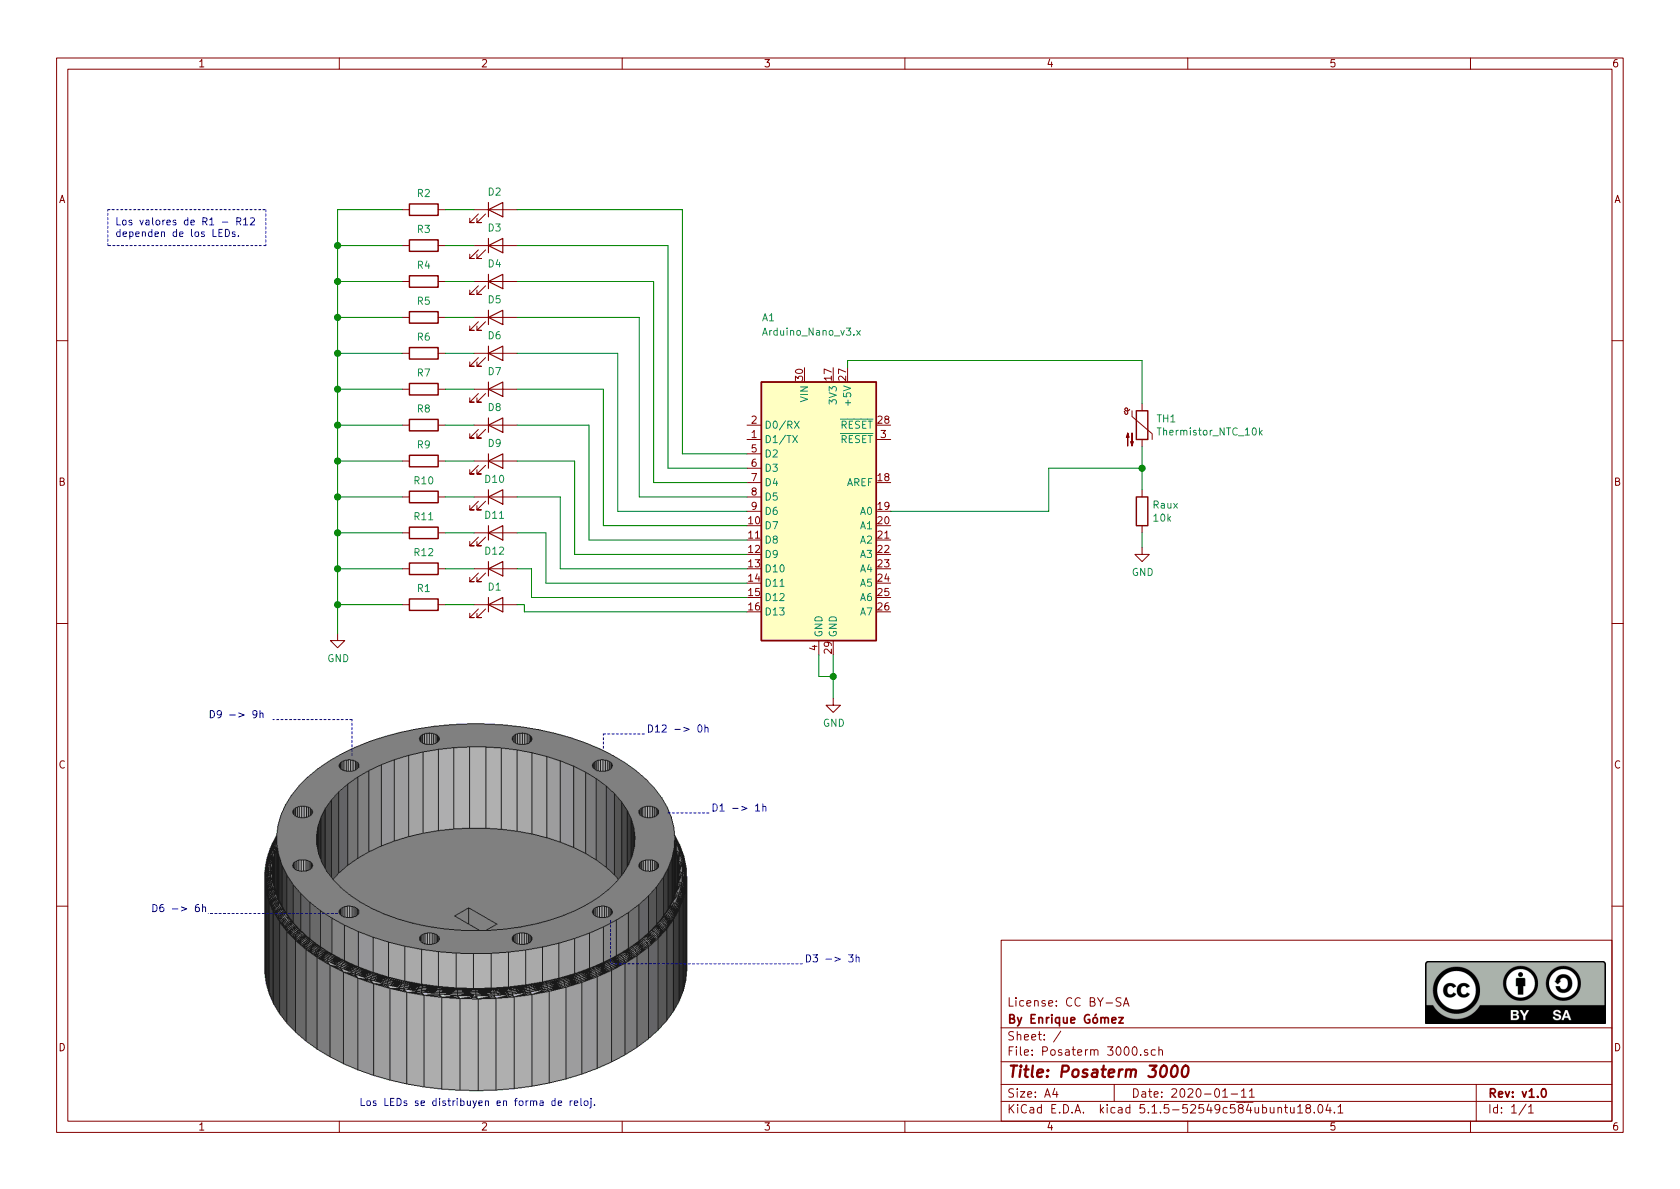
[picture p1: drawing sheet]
EESchema Schematic File Version 4
EELAYER 30 0
EELAYER END
$Descr A4 11693 8268
encoding utf-8
Sheet 1 1
Title "Posaterm 3000"
Date "2020-01-11"
Rev "v1.0"
Comp "By Enrique Gómez"
Comment1 "License: CC BY-SA"
Comment2 ""
Comment3 ""
Comment4 ""
$EndDescr
$Comp
L MCU_Module:Arduino_Nano_v3.x A1
U 1 1
P 5700 3550
F 0 "A1" H 5350 4900 50  0000 C CNN
F 1 "Arduino_Nano_v3.x" H 5650 4800 50  0000 C CNN
F 2 "Module:Arduino_Nano" H 5700 3550 50  0001 C CIN
F 3 "http://www.mouser.com/pdfdocs/Gravitech_Arduino_Nano3_0.pdf" H 5700 3550 50  0001 C CNN
	1    5700 3550
	1    0    0    -1  
$EndComp
$Comp
L Device:Thermistor_NTC TH1
U 1 1
P 7950 2950
F 0 "TH1" H 8048 2996 50  0000 L CNN
F 1 "Thermistor_NTC_10k" H 8048 2905 50  0000 L CNN
F 2 "" H 7950 3000 50  0001 C CNN
F 3 "~" H 7950 3000 50  0001 C CNN
	1    7950 2950
	1    0    0    -1  
$EndComp
$Comp
L Device:R Raux
U 1 1
P 7950 3550
F 0 "Raux" H 8020 3596 50  0000 L CNN
F 1 "10k" H 8020 3505 50  0000 L CNN
F 2 "" V 7880 3550 50  0001 C CNN
F 3 "~" H 7950 3550 50  0001 C CNN
	1    7950 3550
	1    0    0    -1  
$EndComp
Wire Wire Line
	5900 2550 5900 2500
Wire Wire Line
	5900 2500 7950 2500
Wire Wire Line
	7950 2500 7950 2800
Wire Wire Line
	7950 3100 7950 3250
$Comp
L power:GND #PWR?
U 1 1
P 7950 3800
F 0 "#PWR?" H 7950 3550 50  0001 C CNN
F 1 "GND" H 7955 3627 50  0000 C CNN
F 2 "" H 7950 3800 50  0001 C CNN
F 3 "" H 7950 3800 50  0001 C CNN
	1    7950 3800
	1    0    0    -1  
$EndComp
Wire Wire Line
	7950 3800 7950 3700
Wire Wire Line
	6200 3550 7300 3550
Wire Wire Line
	7300 3550 7300 3250
Wire Wire Line
	7300 3250 7950 3250
Connection ~ 7950 3250
Wire Wire Line
	7950 3250 7950 3400
$Comp
L Device:LED D1
U 1 1
P 3450 4200
F 0 "D1" H 3443 4325 50  0000 C CNN
F 1 "LED" H 3443 4325 50  0001 C CNN
F 2 "" H 3450 4200 50  0001 C CNN
F 3 "~" H 3450 4200 50  0001 C CNN
	1    3450 4200
	1    0    0    -1  
$EndComp
$Comp
L Device:LED D12
U 1 1
P 3450 3950
F 0 "D12" H 3443 4075 50  0000 C CNN
F 1 "LED" H 3443 4075 50  0001 C CNN
F 2 "" H 3450 3950 50  0001 C CNN
F 3 "~" H 3450 3950 50  0001 C CNN
	1    3450 3950
	1    0    0    -1  
$EndComp
$Comp
L Device:LED D11
U 1 1
P 3450 3700
F 0 "D11" H 3443 3825 50  0000 C CNN
F 1 "LED" H 3443 3825 50  0001 C CNN
F 2 "" H 3450 3700 50  0001 C CNN
F 3 "~" H 3450 3700 50  0001 C CNN
	1    3450 3700
	1    0    0    -1  
$EndComp
$Comp
L Device:LED D10
U 1 1
P 3450 3450
F 0 "D10" H 3443 3575 50  0000 C CNN
F 1 "LED" H 3443 3575 50  0001 C CNN
F 2 "" H 3450 3450 50  0001 C CNN
F 3 "~" H 3450 3450 50  0001 C CNN
	1    3450 3450
	1    0    0    -1  
$EndComp
$Comp
L Device:LED D9
U 1 1
P 3450 3200
F 0 "D9" H 3443 3325 50  0000 C CNN
F 1 "LED" H 3443 3325 50  0001 C CNN
F 2 "" H 3450 3200 50  0001 C CNN
F 3 "~" H 3450 3200 50  0001 C CNN
	1    3450 3200
	1    0    0    -1  
$EndComp
$Comp
L Device:LED D8
U 1 1
P 3450 2950
F 0 "D8" H 3443 3075 50  0000 C CNN
F 1 "LED" H 3443 3075 50  0001 C CNN
F 2 "" H 3450 2950 50  0001 C CNN
F 3 "~" H 3450 2950 50  0001 C CNN
	1    3450 2950
	1    0    0    -1  
$EndComp
$Comp
L Device:LED D7
U 1 1
P 3450 2700
F 0 "D7" H 3443 2825 50  0000 C CNN
F 1 "LED" H 3443 2825 50  0001 C CNN
F 2 "" H 3450 2700 50  0001 C CNN
F 3 "~" H 3450 2700 50  0001 C CNN
	1    3450 2700
	1    0    0    -1  
$EndComp
$Comp
L Device:LED D6
U 1 1
P 3450 2450
F 0 "D6" H 3443 2575 50  0000 C CNN
F 1 "LED" H 3443 2575 50  0001 C CNN
F 2 "" H 3450 2450 50  0001 C CNN
F 3 "~" H 3450 2450 50  0001 C CNN
	1    3450 2450
	1    0    0    -1  
$EndComp
$Comp
L Device:LED D5
U 1 1
P 3450 2200
F 0 "D5" H 3443 2325 50  0000 C CNN
F 1 "LED" H 3443 2325 50  0001 C CNN
F 2 "" H 3450 2200 50  0001 C CNN
F 3 "~" H 3450 2200 50  0001 C CNN
	1    3450 2200
	1    0    0    -1  
$EndComp
$Comp
L Device:LED D4
U 1 1
P 3450 1950
F 0 "D4" H 3443 2075 50  0000 C CNN
F 1 "LED" H 3443 2075 50  0001 C CNN
F 2 "" H 3450 1950 50  0001 C CNN
F 3 "~" H 3450 1950 50  0001 C CNN
	1    3450 1950
	1    0    0    -1  
$EndComp
$Comp
L Device:LED D3
U 1 1
P 3450 1700
F 0 "D3" H 3443 1825 50  0000 C CNN
F 1 "LED" H 3443 1825 50  0001 C CNN
F 2 "" H 3450 1700 50  0001 C CNN
F 3 "~" H 3450 1700 50  0001 C CNN
	1    3450 1700
	1    0    0    -1  
$EndComp
$Comp
L Device:LED D2
U 1 1
P 3450 1450
F 0 "D2" H 3443 1575 50  0000 C CNN
F 1 "LED" H 3443 1575 50  0001 C CNN
F 2 "" H 3450 1450 50  0001 C CNN
F 3 "~" H 3450 1450 50  0001 C CNN
	1    3450 1450
	1    0    0    -1  
$EndComp
Wire Wire Line
	3600 1450 4750 1450
Wire Wire Line
	4750 1450 4750 3150
Wire Wire Line
	4750 3150 5200 3150
Wire Wire Line
	3600 1700 4650 1700
Wire Wire Line
	4650 1700 4650 3250
Wire Wire Line
	4650 3250 5200 3250
Wire Wire Line
	3600 1950 4550 1950
Wire Wire Line
	4550 1950 4550 3350
Wire Wire Line
	4550 3350 5200 3350
Wire Wire Line
	3600 2200 4450 2200
Wire Wire Line
	4450 2200 4450 3450
Wire Wire Line
	4450 3450 5200 3450
Wire Wire Line
	3600 2450 4300 2450
Wire Wire Line
	4300 2450 4300 3550
Wire Wire Line
	4300 3550 5200 3550
Wire Wire Line
	3600 2700 4200 2700
Wire Wire Line
	4200 2700 4200 3650
Wire Wire Line
	4200 3650 5200 3650
Wire Wire Line
	3600 2950 4100 2950
Wire Wire Line
	4100 2950 4100 3750
Wire Wire Line
	4100 3750 5200 3750
Wire Wire Line
	3600 3200 4000 3200
Wire Wire Line
	4000 3200 4000 3850
Wire Wire Line
	4000 3850 5200 3850
Wire Wire Line
	3600 3450 3900 3450
Wire Wire Line
	3900 3450 3900 3950
Wire Wire Line
	3900 3950 5200 3950
Wire Wire Line
	3600 3700 3800 3700
Wire Wire Line
	3800 3700 3800 4050
Wire Wire Line
	3800 4050 5200 4050
Wire Wire Line
	3600 3950 3700 3950
Wire Wire Line
	3700 3950 3700 4150
Wire Wire Line
	3700 4150 5200 4150
Wire Wire Line
	3600 4200 3650 4200
Wire Wire Line
	3650 4200 3650 4250
Wire Wire Line
	3650 4250 5200 4250
$Comp
L Device:R R2
U 1 1
P 2950 1450
F 0 "R2" V 2835 1450 50  0000 C CNN
F 1 "R" V 2834 1450 50  0001 C CNN
F 2 "" V 2880 1450 50  0001 C CNN
F 3 "~" H 2950 1450 50  0001 C CNN
	1    2950 1450
	0    1    1    0   
$EndComp
$Comp
L Device:R R3
U 1 1
P 2950 1700
F 0 "R3" V 2835 1700 50  0000 C CNN
F 1 "R" V 2834 1700 50  0001 C CNN
F 2 "" V 2880 1700 50  0001 C CNN
F 3 "~" H 2950 1700 50  0001 C CNN
	1    2950 1700
	0    1    1    0   
$EndComp
$Comp
L Device:R R4
U 1 1
P 2950 1950
F 0 "R4" V 2835 1950 50  0000 C CNN
F 1 "R" V 2834 1950 50  0001 C CNN
F 2 "" V 2880 1950 50  0001 C CNN
F 3 "~" H 2950 1950 50  0001 C CNN
	1    2950 1950
	0    1    1    0   
$EndComp
$Comp
L Device:R R5
U 1 1
P 2950 2200
F 0 "R5" V 2835 2200 50  0000 C CNN
F 1 "R" V 2834 2200 50  0001 C CNN
F 2 "" V 2880 2200 50  0001 C CNN
F 3 "~" H 2950 2200 50  0001 C CNN
	1    2950 2200
	0    1    1    0   
$EndComp
$Comp
L Device:R R6
U 1 1
P 2950 2450
F 0 "R6" V 2835 2450 50  0000 C CNN
F 1 "R" V 2834 2450 50  0001 C CNN
F 2 "" V 2880 2450 50  0001 C CNN
F 3 "~" H 2950 2450 50  0001 C CNN
	1    2950 2450
	0    1    1    0   
$EndComp
$Comp
L Device:R R7
U 1 1
P 2950 2700
F 0 "R7" V 2835 2700 50  0000 C CNN
F 1 "R" V 2834 2700 50  0001 C CNN
F 2 "" V 2880 2700 50  0001 C CNN
F 3 "~" H 2950 2700 50  0001 C CNN
	1    2950 2700
	0    1    1    0   
$EndComp
$Comp
L Device:R R8
U 1 1
P 2950 2950
F 0 "R8" V 2835 2950 50  0000 C CNN
F 1 "R" V 2834 2950 50  0001 C CNN
F 2 "" V 2880 2950 50  0001 C CNN
F 3 "~" H 2950 2950 50  0001 C CNN
	1    2950 2950
	0    1    1    0   
$EndComp
$Comp
L Device:R R9
U 1 1
P 2950 3200
F 0 "R9" V 2835 3200 50  0000 C CNN
F 1 "R" V 2834 3200 50  0001 C CNN
F 2 "" V 2880 3200 50  0001 C CNN
F 3 "~" H 2950 3200 50  0001 C CNN
	1    2950 3200
	0    1    1    0   
$EndComp
$Comp
L Device:R R10
U 1 1
P 2950 3450
F 0 "R10" V 2835 3450 50  0000 C CNN
F 1 "R" V 2834 3450 50  0001 C CNN
F 2 "" V 2880 3450 50  0001 C CNN
F 3 "~" H 2950 3450 50  0001 C CNN
	1    2950 3450
	0    1    1    0   
$EndComp
$Comp
L Device:R R11
U 1 1
P 2950 3700
F 0 "R11" V 2835 3700 50  0000 C CNN
F 1 "R" V 2834 3700 50  0001 C CNN
F 2 "" V 2880 3700 50  0001 C CNN
F 3 "~" H 2950 3700 50  0001 C CNN
	1    2950 3700
	0    1    1    0   
$EndComp
$Comp
L Device:R R12
U 1 1
P 2950 3950
F 0 "R12" V 2835 3950 50  0000 C CNN
F 1 "R" V 2834 3950 50  0001 C CNN
F 2 "" V 2880 3950 50  0001 C CNN
F 3 "~" H 2950 3950 50  0001 C CNN
	1    2950 3950
	0    1    1    0   
$EndComp
$Comp
L Device:R R1
U 1 1
P 2950 4200
F 0 "R1" V 2835 4200 50  0000 C CNN
F 1 "R" V 2834 4200 50  0001 C CNN
F 2 "" V 2880 4200 50  0001 C CNN
F 3 "~" H 2950 4200 50  0001 C CNN
	1    2950 4200
	0    1    1    0   
$EndComp
$Comp
L power:GND #PWR?
U 1 1
P 2350 4400
F 0 "#PWR?" H 2350 4150 50  0001 C CNN
F 1 "GND" H 2355 4227 50  0000 C CNN
F 2 "" H 2350 4400 50  0001 C CNN
F 3 "" H 2350 4400 50  0001 C CNN
	1    2350 4400
	1    0    0    -1  
$EndComp
$Comp
L power:GND #PWR?
U 1 1
P 5800 4850
F 0 "#PWR?" H 5800 4600 50  0001 C CNN
F 1 "GND" H 5805 4677 50  0000 C CNN
F 2 "" H 5800 4850 50  0001 C CNN
F 3 "" H 5800 4850 50  0001 C CNN
	1    5800 4850
	1    0    0    -1  
$EndComp
Wire Wire Line
	2350 4400 2350 4200
Wire Wire Line
	2350 1450 2800 1450
Wire Wire Line
	3100 1450 3300 1450
Wire Wire Line
	3300 1700 3100 1700
Wire Wire Line
	3300 1950 3100 1950
Wire Wire Line
	3300 2200 3100 2200
Wire Wire Line
	3100 2450 3300 2450
Wire Wire Line
	3300 2700 3100 2700
Wire Wire Line
	3100 2950 3300 2950
Wire Wire Line
	3300 3200 3100 3200
Wire Wire Line
	3100 3450 3300 3450
Wire Wire Line
	3100 3700 3300 3700
Wire Wire Line
	3300 3950 3100 3950
Wire Wire Line
	3300 4200 3100 4200
Wire Wire Line
	2800 4200 2350 4200
Connection ~ 2350 4200
Wire Wire Line
	2350 4200 2350 3950
Wire Wire Line
	2800 3950 2350 3950
Connection ~ 2350 3950
Wire Wire Line
	2350 3950 2350 3700
Wire Wire Line
	2800 3700 2350 3700
Connection ~ 2350 3700
Wire Wire Line
	2350 3700 2350 3450
Wire Wire Line
	2800 3450 2350 3450
Connection ~ 2350 3450
Wire Wire Line
	2350 3450 2350 3200
Wire Wire Line
	2800 3200 2350 3200
Connection ~ 2350 3200
Wire Wire Line
	2350 3200 2350 2950
Wire Wire Line
	2800 2950 2350 2950
Connection ~ 2350 2950
Wire Wire Line
	2350 2950 2350 2700
Wire Wire Line
	2800 2700 2350 2700
Connection ~ 2350 2700
Wire Wire Line
	2350 2700 2350 2450
Wire Wire Line
	2800 2450 2350 2450
Connection ~ 2350 2450
Wire Wire Line
	2350 2450 2350 2200
Wire Wire Line
	2800 2200 2350 2200
Connection ~ 2350 2200
Wire Wire Line
	2350 2200 2350 1950
Wire Wire Line
	2800 1950 2350 1950
Connection ~ 2350 1950
Wire Wire Line
	2350 1950 2350 1700
Wire Wire Line
	2800 1700 2350 1700
Connection ~ 2350 1700
Wire Wire Line
	2350 1700 2350 1450
Wire Wire Line
	5800 4850 5800 4700
Wire Wire Line
	5700 4550 5700 4700
Wire Wire Line
	5700 4700 5800 4700
Connection ~ 5800 4700
Wire Wire Line
	5800 4700 5800 4550
Text Notes 800  1650 0    50   ~ 0
Los valores de R1 - R12\ndependen de los LEDs.
Wire Notes Line
	750  1450 1850 1450
Wire Notes Line
	1850 1450 1850 1700
Wire Notes Line
	1850 1700 750  1700
Wire Notes Line
	750  1700 750  1450
Wire Notes Line
	4200 5200 4200 5100
Wire Notes Line
	4200 5100 4500 5100
Wire Notes Line
	4650 5650 4950 5650
Text Notes 4500 5100 0    50   ~ 0
D12 -> 0h
Text Notes 1450 5000 0    50   ~ 0
D9 -> 9h
Text Notes 4950 5650 0    50   ~ 0
D1 -> 1h
Wire Notes Line
	4250 6400 4250 6700
Wire Notes Line
	4250 6700 5600 6700
Text Notes 5600 6700 0    50   ~ 0
D3 -> 3h
Wire Notes Line
	2350 6350 1450 6350
Text Notes 1050 6350 0    50   ~ 0
D6 -> 6h
Wire Notes Line
	2450 5250 2450 5000
Wire Notes Line
	2450 5000 1900 5000
Text Notes 2500 7700 0    50   ~ 0
Los LEDs se distribuyen en forma de reloj.
$EndSCHEMATC
